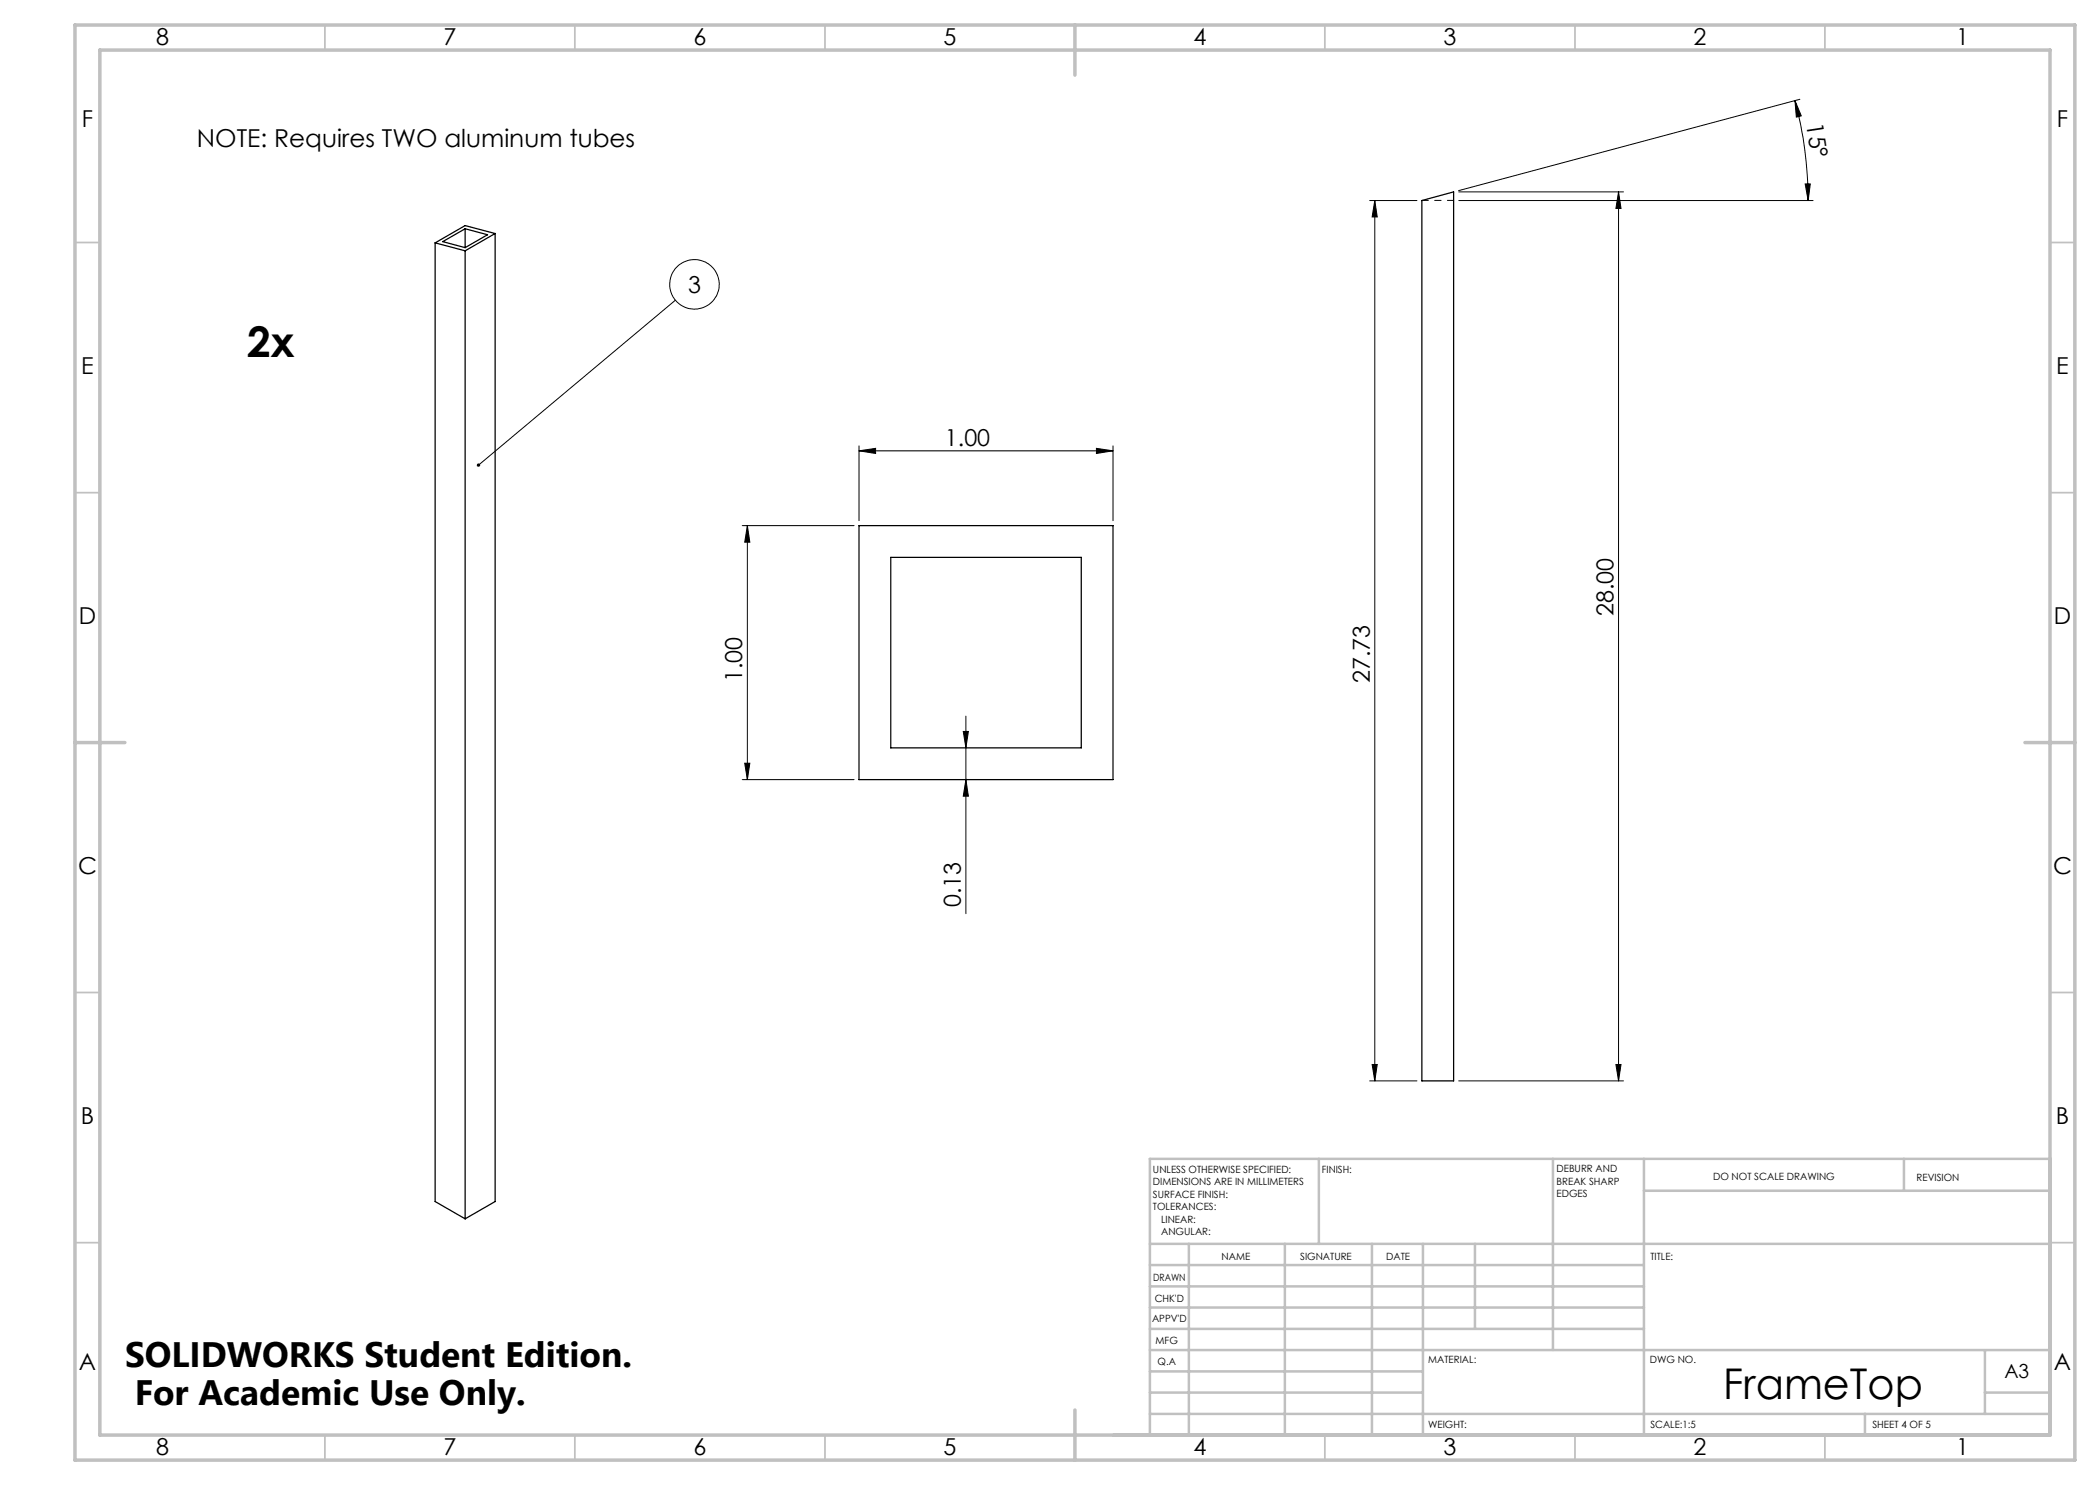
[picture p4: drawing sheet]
<svg xmlns="http://www.w3.org/2000/svg" width="420mm" height="297mm" viewBox="0 0 420 297" stroke-linecap="round" stroke-linejoin="round" font-family="sans-serif">
<g fill="none" stroke="#000" stroke-width=".2">
<path d="M360 19.9l-68.3 18.2M291.7 38.4h33M323.7 38.4l.5 3.3h-1zM323.7 38.4v177.8M359 20.1l1.3 3.1-1 .2zM359 20.1a77.6 77.6 0 0 1 2.6 20M361 36.8h1.1l-.5 3.3zM273.9 40.1h9.5M275 40.1l.4 3.3h-1zM275 40.1v176.1M291.7 40.1h70.9M135.1 60l-39.4 33"/>
<path d="M171.8 90.2l3.3-.5v1zM171.8 89.2v14.9M171.8 90.2h50.8M219.3 89.7l3.3 .5-3.3 .5zM222.6 89.2v14.9M148.4 105.1h22.4M149.5 105.1l.5 3.3h-1.1zM149.5 105.1v50.8M148.4 155.9h22.4M148.9 152.6h1.1l-.5 3.3zM192.7 146.3h1l-.5 3.3zM193.2 155.9l.5 3.3h-1z"/>
<path d="M193.2 143.2v39.5M273.9 216.2h9.5M274.4 212.9h1l-.4 3.3zM291.7 216.2h33M323.2 212.9h1l-.5 3.3z"/>
<circle cx="138.9" cy="56.9" r="5"/>
</g>
<path d="M284.4 40.1h6.4" fill="none" stroke="#000" stroke-width=".2" stroke-dasharray="15.2 1.3 1.3 1.3" stroke-dashoffset="14"/>
<g fill="none" stroke="#c0c0c0" stroke-width=".35">
<path d="M65 5v5M115 5v5M165 5v5M265 5v5M315 5v5M365 5v5M15 48.5h5M410 48.5h5M15 98.5h5M410 98.5h5M15 198.5h5M410 198.5h5"/>
<path d="M15 248.5h5M410 248.5h5M65 287v5M115 287v5M165 287v5M265 287v5M315 287v5M365 287v5"/>
</g>
<g fill="none" stroke="#c0c0c0" stroke-width=".5">
<path d="M263.8 231.8v17M310.6 231.8v38.2M328.8 231.8v55.2M328.8 238.2h81.2M380.8 231.8v6.4M410 231.8h-180v55.2M230 248.8h180M230 257.3h98.8M230 253h98.8M237.8 248.8v38.2M257 248.8v38.2M274.4 248.8v38.2"/>
<path d="M284.6 248.8v38.2M295 248.8v17M230 265.8h98.8M230 261.5h98.8M230 278.5h54.6M230 274.3h54.6M230 270h180M397 278.5h13M397 270v12.8M230 282.8h180M373 282.8v4.2"/>
</g>
<path d="M15 5h400v287h-400zM20 10h390v277h-390zM215 5v10M15 148.5h10M405 148.5h10M215 282v10" fill="none" stroke="#c0c0c0" stroke-width=".7"/>
<g fill="#000">
<path d="M95.5 92.8a.34 .34 0 0 1 .4 0 .34 .34 0 0 1 0 .5 .34 .34 0 0 1-.5-.1l.3-.2-.3 .2z"/>
<path d="M323.7 38.4l.5 3.3h-1zM323.2 212.9h1l-.5 3.3zM275 40.1l.4 3.3h-1zM274.4 212.9h1l-.4 3.3zM149.5 105.1l.5 3.3h-1.1zM148.9 152.6h1.1l-.5 3.3z"/>
<path d="M361 36.8h1.1l-.5 3.3zM359 20.1l1.3 3.1-1 .2z"/>
<path d="M219.3 89.7l3.3 .5-3.3 .5zM171.8 90.2l3.3-.5v1z"/>
<path d="M193.2 155.9l.5 3.3h-1zM192.7 146.3h1l-.5 3.3z"/>
</g>
<path d="M87 48.6v191.7l6 3.5M87 48.6l6 1.6M93 45.8v3.7M93 50.2v193.6M93 45.8l-4.5 2.5 4.5 1.2M93 45.8l4.5 1.2-4.5 2.5M99 46.7l-6 3.5M99 46.7v193.6l-6 3.5M99 46.7l-6-1.6-6 3.5M284.4 40.1l6.3-1.7v177.8h-6.3zM171.8 105.1h50.8v50.8h-50.8zM178.2 111.5h38.1v38.1h-38.1z" fill="none" stroke="#000" stroke-width=".25"/>
<g font-size="8.5">
<text x="49.4" y="71.4">2x</text>
<text x="344.6" y="279.7">FrameTop</text>
</g>
<g font-size="7.1">
<text x="25" y="273.3">SOLIDWORKS Student Edition.</text>
<text x="26.9" y="281">For Academic Use Only.</text>
</g>
<text font-size="4.9" x="39.4" y="29.3">NOTE: Requires TWO aluminum tubes</text>
<g font-size="4.7">
<text x="31.2" y="9">8</text>
<text x="88.7" y="9">7</text>
<text x="138.7" y="9">6</text>
<text x="188.7" y="9">5</text>
<text x="238.7" y="9">4</text>
<text x="288.7" y="9">3</text>
<text x="338.7" y="9">2</text>
<text x="391.2" y="9">1</text>
<text x="16.4" y="25.5">F</text>
<text x="361.2" y="24.7" transform="rotate(81 361.2 24.7)">15°</text>
<text x="411.4" y="25.5">F</text>
<text x="137.6" y="58.6">3</text>
<text x="16.3" y="74.7">E</text>
<text x="411.2" y="74.7">E</text>
<text x="189" y="89.2">1.00</text>
<text x="15.8" y="124.7">D</text>
<text x="322.7" y="123.2" transform="rotate(-90 322.7 123.2)">28.00</text>
<text x="410.8" y="124.7">D</text>
<text x="148.5" y="136.4" transform="rotate(-90 148.5 136.4)">1.00</text>
<text x="274" y="136.6" transform="rotate(-90 274 136.6)">27.73</text>
<text x="15.6" y="174.7">C</text>
<text x="410.6" y="174.7">C</text>
<text x="192.2" y="181.4" transform="rotate(-90 192.2 181.4)">0.13</text>
<text x="16.2" y="224.7">B</text>
<text x="411.2" y="224.7">B</text>
<text x="15.8" y="274">A</text>
<text x="410.8" y="274">A</text>
<text x="31.2" y="291">8</text>
<text x="88.7" y="291">7</text>
<text x="138.7" y="291">6</text>
<text x="188.7" y="291">5</text>
<text x="238.7" y="291">4</text>
<text x="288.7" y="291">3</text>
<text x="338.7" y="291">2</text>
<text x="391.2" y="291">1</text>
</g>
<text font-size="3.9" x="400.9" y="275.5">A3</text>
<g font-size="2">
<text x="230.6" y="234.6">UNLESS OTHERWISE SPECIFIED:</text>
<text x="230.6" y="237.1">DIMENSIONS ARE IN MILLIMETERS</text>
<text x="230.6" y="239.6">SURFACE FINISH:</text>
<text x="264.4" y="234.6">FINISH:</text>
<text x="311.3" y="234.5">DEBURR AND</text>
<text x="311.3" y="237">BREAK SHARP</text>
<text x="311.3" y="239.5">EDGES</text>
<text x="342.6" y="236">DO NOT SCALE DRAWING</text>
<text x="383.3" y="236.2">REVISION</text>
<text x="230.6" y="242.1">TOLERANCES:</text>
<text x="232.2" y="244.6">LINEAR:</text>
<text x="232.2" y="247.1">ANGULAR:</text>
<text x="244.3" y="252">NAME</text>
<text x="260" y="251.9">SIGNATURE</text>
<text x="277.2" y="251.9">DATE</text>
<text x="330.1" y="251.9">TITLE:</text>
<text x="230.6" y="256.1">DRAWN</text>
<text x="230.9" y="260.3">CHK'D</text>
<text x="230.4" y="264.4">APPV'D</text>
<text x="231.1" y="268.8">MFG</text>
<text x="231.5" y="273">Q.A</text>
<text x="285.6" y="272.5">MATERIAL:</text>
<text x="330" y="272.5">DWG NO.</text>
<text x="285.6" y="285.5">WEIGHT:</text>
<text x="330.1" y="285.6">SCALE:1:5</text>
<text x="374.5" y="285.6">SHEET 4 OF 5</text>
</g>
</svg>
